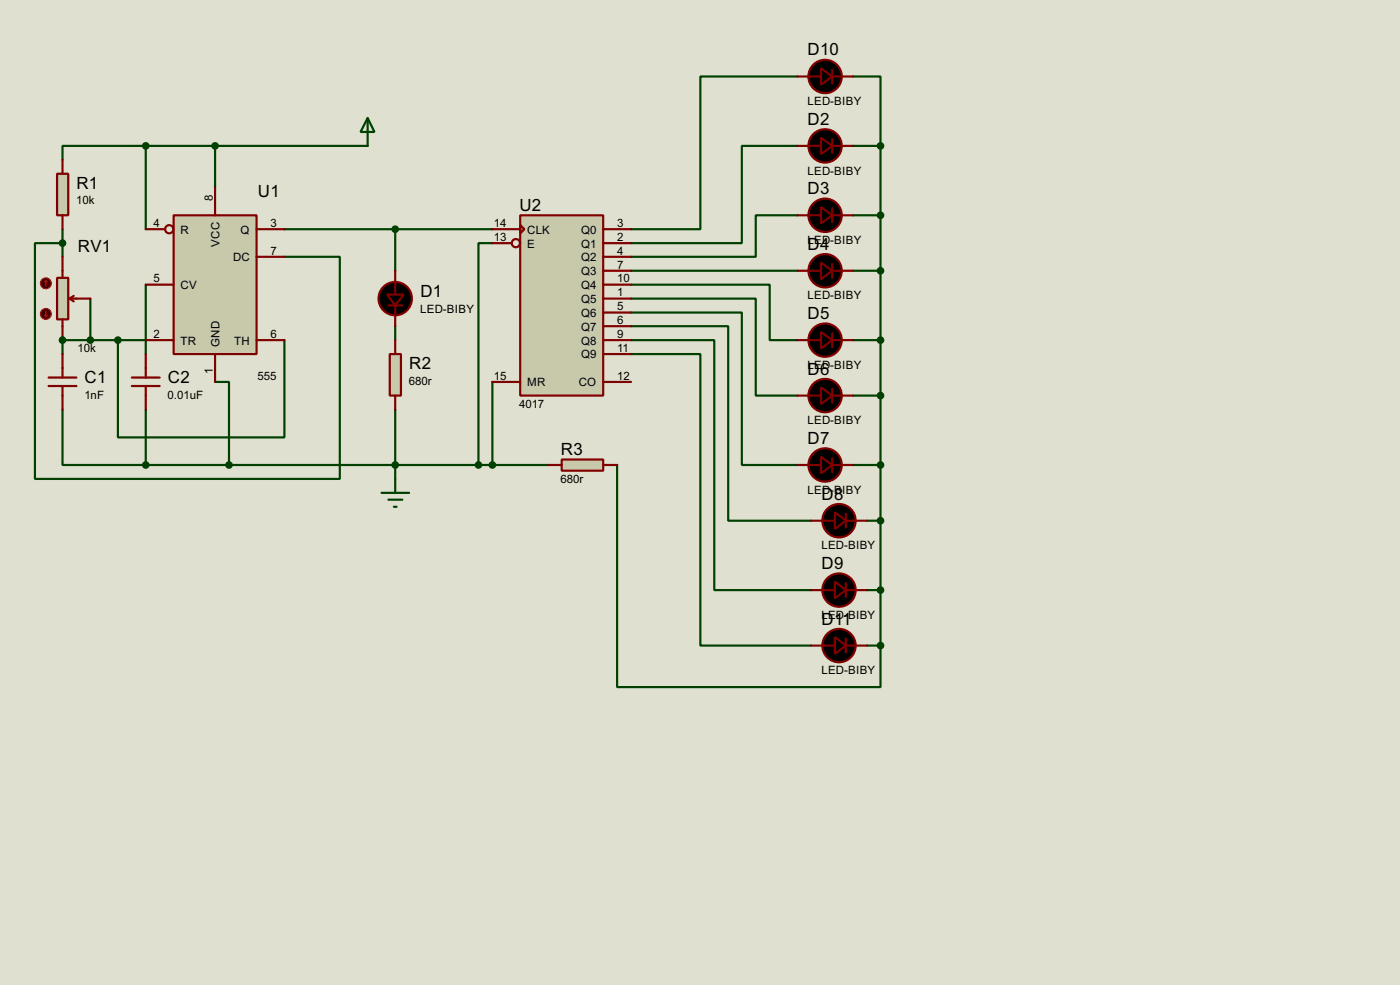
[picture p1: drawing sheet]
<svg xmlns="http://www.w3.org/2000/svg" width="256mm" height="180mm" viewBox="0 0 256 180" stroke-linecap="round" stroke-linejoin="round" font-family="sans-serif">
<path d="M0 0h256.5v180.3h-256.5z" fill="#e0e0d0"/>
<path d="M26.7 26.7h-15.2v2.6M26.7 26.7v15.3M26.7 26.7h40.7M39.4 26.7v7.6M16.6 54.7v7.6M26.7 52.1v12.7M11.5 62.3h15.2M21.6 62.3v17.8h30.5v-17.8" fill="none" stroke="#004000" stroke-width=".4"/>
<circle cx="11.5" cy="62.3" r=".2" fill="#004000"/>
<g fill="none" stroke="#004000" stroke-width=".4">
<path d="M146.1 14h-17.8v28h-12.7M156.3 14h5v12.7M146.1 26.7h-10.2v17.8h-20.3M146.1 39.4h-7.6v7.6h-22.9M156.3 39.4h5M156.3 26.7h5M161.3 26.7v91.5M11.5 44.5h-5.1v43.2h55.9v-40.7h-10.2M11.5 42v5M52.1 42h38.1M72.4 42v7.6M72.4 59.7v2.6"/>
<path d="M90.2 44.5h-2.5v40.6M115.6 52.1h25.4v10.2h5.1M115.6 54.7h22.9v17.7h7.6M115.6 57.2h20.3v27.9h10.2M115.6 59.7h17.8v35.6h15.2M115.6 49.6h30.5M156.3 49.6h5M11.5 75v10.1h15.2M11.5 62.3v2.5M26.7 75v10.1M39.4 69.9h2.6v15.2M72.4 75v12.7"/>
<path d="M90.2 69.9v15.2M115.6 62.3h15.3v45.7h17.7M115.6 64.8h12.7v53.4h20.3M156.3 72.4h5M156.3 62.3h5M26.7 85.1h73.7M113.1 85.1v40.7h48.2v-7.6M156.3 85.1h5M158.8 95.3h2.5M158.8 118.2h2.5M158.8 108h2.5"/>
</g>
<path d="M31.8 39.4h15.2v25.4h-15.2z" fill="#c8c8aa" stroke="#800000" stroke-width=".4"/>
<g fill="none" stroke="#800000" stroke-width=".4">
<path d="M39.4 34.3v5.1M26.7 42h3.6M26.7 52.1h5.1M47 42h5.1M47 47h5.1M26.7 62.3h5.1M39.4 64.8v5.1M47 62.3h5.1"/>
<circle cx="31" cy="42" r=".75"/>
</g>
<path d="M95.3 39.4h15.2v33h-15.2z" fill="#c8c8aa" stroke="#800000" stroke-width=".4"/>
<g fill="none" stroke="#800000" stroke-width=".4">
<path d="M90.2 42h5.1M90.2 44.5h3.6M95.3 41.2l.8 .8-.8 .7zM110.5 42h5.1M110.5 44.5h5.1M110.5 47h5.1M110.5 49.6h5.1M110.5 52.1h5.1M110.5 54.7h5.1M110.5 57.2h5.1M110.5 59.7h5.1M90.2 69.9h5.1"/>
<path d="M110.5 69.9h5.1M110.5 62.3h5.1M110.5 64.8h5.1"/>
<circle cx="94.5" cy="44.5" r=".75"/>
</g>
<path d="M10.5 50.9h2v7.6h-2z" fill="#c8c8aa" stroke="#800000" stroke-width=".4"/>
<path d="M11.5 47v3.9M11.5 58.5v3.8M12.8 54.7l.7 .5M12.8 54.7h3.8M13.5 54.2l-.7 .5" fill="none" stroke="#800000" stroke-width=".4"/>
<circle cx="8.4" cy="51.9" r="1" fill="#400000" stroke="#f00" stroke-width=".2"/>
<path d="M8.4 51.4l-.2 .2M8.4 51.4l.3 .2M8.4 51.4v1" fill="none" stroke="#f00" stroke-width=".2"/>
<circle cx="8.4" cy="57.5" r="1" fill="#400000" stroke="#f00" stroke-width=".2"/>
<path d="M8.2 57.7l.2 .3M8.4 57v1M8.7 57.7l-.3 .3" fill="none" stroke="#f00" stroke-width=".2"/>
<path d="M8.9 70.7h5.1M8.9 69.1h5.1M11.5 64.8v4.3M11.5 70.7v4.3" fill="none" stroke="#800000" stroke-width=".4"/>
<path d="M10.5 31.8h2v7.6h-2z" fill="#c8c8aa" stroke="#800000" stroke-width=".4"/>
<path d="M11.5 29.3v2.5M11.5 39.4v2.6M71.2 55.9h2.5M72.4 49.6v4.3M72.4 55.9v3.8M24.2 70.7h5.1M24.2 69.1h5.1M26.7 64.8v4.3M26.7 70.7v4.3" fill="none" stroke="#800000" stroke-width=".4"/>
<g fill="#004000" stroke="#004000" stroke-width=".4">
<circle cx="16.5" cy="62.3" r=".5"/>
<circle cx="26.7" cy="26.7" r=".5"/>
<circle cx="39.4" cy="26.7" r=".5"/>
<circle cx="21.6" cy="62.3" r=".5"/>
<circle cx="11.4" cy="62.3" r=".5"/>
<circle cx="72.4" cy="42" r=".5"/>
</g>
<path d="M67.4 21.6l1.2 2.6h-2.5zM67.4 21.6v5.1" fill="none" stroke="#004000" stroke-width=".4"/>
<g fill="#000" stroke="#800000" stroke-width=".4">
<path d="M70.9 53.9h3.1l-1.6 2z"/>
<circle cx="72.4" cy="54.7" r="3.1"/>
</g>
<path d="M71.4 64.8h2.1v7.6h-2.1z" fill="#c8c8aa" stroke="#800000" stroke-width=".4"/>
<g fill="none" stroke="#800000" stroke-width=".4">
<path d="M146.1 14h4.3M152.5 12.8v2.5M152.5 14h3.8M146.1 26.7h4.3M146.1 39.4h4.3M152.5 25.5v2.5M152.5 38.2v2.5M152.5 26.7h3.8M152.5 39.4h3.8M146.1 49.6h4.3M152.5 48.3v2.6M152.5 49.6h3.8"/>
<path d="M72.4 62.3v2.5M72.4 72.4v2.6M146.1 62.3h4.3M146.1 72.4h4.3M152.5 61v2.6M152.5 71.2v2.5M152.5 62.3h3.8M152.5 72.4h3.8M146.1 85.1h4.3M148.6 95.3h4.4M152.5 83.9v2.5M152.5 85.1h3.8"/>
<path d="M155 94v2.6M155 95.3h3.8M148.6 108h4.4M148.6 118.2h4.4M155 106.7v2.6M155 116.9v2.5M155 108h3.8M155 118.2h3.8"/>
</g>
<path d="M69.9 90.2h5.1M71.2 91.5h2.5M72.2 92.8h.5M72.4 87.7v2.5" fill="none" stroke="#004000" stroke-width=".4"/>
<circle cx="72.4" cy="85.1" r=".5" fill="#004000" stroke="#004000" stroke-width=".4"/>
<g fill="#000" stroke="#800000" stroke-width=".4">
<path d="M150.4 12.5l2.1 1.5-2.1 1.5zM150.4 25.2l2.1 1.5-2.1 1.5zM150.4 37.9l2.1 1.5-2.1 1.5zM150.4 48.1l2.1 1.5-2.1 1.5zM150.4 60.8l2.1 1.5-2.1 1.5zM150.4 70.9l2.1 1.5-2.1 1.6zM150.4 83.6l2.1 1.5-2.1 1.6zM153 93.8l2 1.5-2 1.5zM153 106.5l2 1.5-2 1.5zM153 116.6l2 1.6-2 1.5z"/>
<circle cx="151.1" cy="14" r="3.1"/>
<circle cx="151.1" cy="39.4" r="3.1"/>
<circle cx="151.1" cy="26.7" r="3.1"/>
<circle cx="151.1" cy="49.6" r="3.1"/>
<circle cx="151.1" cy="62.3" r="3.1"/>
<circle cx="151.1" cy="72.4" r="3.1"/>
<circle cx="151.1" cy="85.1" r="3.1"/>
<circle cx="153.7" cy="95.3" r="3.1"/>
<circle cx="153.7" cy="118.2" r="3.1"/>
<circle cx="153.7" cy="108" r="3.1"/>
</g>
<path d="M102.9 84.1h7.6v2.1h-7.6z" fill="#c8c8aa" stroke="#800000" stroke-width=".4"/>
<path d="M100.4 85.1h2.5M110.5 85.1h2.6" fill="none" stroke="#800000" stroke-width=".4"/>
<g fill="#004000" stroke="#004000" stroke-width=".4">
<circle cx="90.2" cy="85.1" r=".5"/>
<circle cx="161.3" cy="118.2" r=".5"/>
<circle cx="161.3" cy="108" r=".5"/>
<circle cx="161.3" cy="95.3" r=".5"/>
<circle cx="161.3" cy="85.1" r=".5"/>
<circle cx="161.3" cy="72.4" r=".5"/>
<circle cx="161.3" cy="62.3" r=".5"/>
<circle cx="161.3" cy="49.6" r=".5"/>
<circle cx="161.3" cy="39.4" r=".5"/>
<circle cx="161.3" cy="26.7" r=".5"/>
<circle cx="87.6" cy="85.1" r=".5"/>
<circle cx="26.7" cy="85.1" r=".5"/>
<circle cx="41.9" cy="85.1" r=".5"/>
<circle cx="11.4" cy="44.5" r=".5"/>
</g>
<g font-size="3.5">
<text x="148" y="10.2">D10</text>
<text x="148" y="22.9">D2</text>
<text x="14" y="34.5">R1</text>
<text x="148" y="35.6">D3</text>
<text x="47.3" y="36">U1</text>
<text x="95.2" y="38.6">U2</text>
<text x="14.3" y="46.2">RV1</text>
<text x="148" y="45.7">D4</text>
<text x="77" y="54.3">D1</text>
<text x="148" y="58.4">D5</text>
<text x="15.5" y="70.1">C1</text>
<text x="30.8" y="70.1">C2</text>
<text x="75" y="67.5">R2</text>
<text x="148" y="68.6">D6</text>
<text x="102.8" y="83.3">R3</text>
<text x="148" y="81.3">D7</text>
<text x="150.5" y="91.5">D8</text>
<text x="150.5" y="104.2">D9</text>
<text x="150.5" y="114.3">D11</text>
</g>
<g font-size="2.4">
<text x="147.9" y="19.2">LED-BIBY</text>
<text x="147.9" y="31.9">LED-BIBY</text>
<text x="14" y="37.4">10k</text>
<text x="28.1" y="41.6">4</text>
<text x="39" y="36.9" transform="rotate(-90 39 36.9)">8</text>
<text x="49.6" y="41.6">3</text>
<text x="90.5" y="41.6">14</text>
<text x="113.1" y="41.6">3</text>
<text x="33.1" y="42.7">R</text>
<text x="40.2" y="45.2" transform="rotate(-90 40.2 45.2)">VCC</text>
<text x="42.7" y="47.8">DC</text>
<text x="44.1" y="42.7">Q</text>
<text x="49.6" y="46.6">7</text>
<text x="90.5" y="44.1">13</text>
<text x="96.6" y="42.7">CLK</text>
<text x="96.6" y="45.3">E</text>
<text x="106.4" y="42.7">Q0</text>
<text x="106.4" y="45.3">Q1</text>
<text x="106.4" y="47.8">Q2</text>
<text x="113.1" y="44.1">2</text>
<text x="113.1" y="46.6">4</text>
<text x="147.9" y="44.6">LED-BIBY</text>
<text x="28.1" y="51.7">5</text>
<text x="33.1" y="52.9">CV</text>
<text x="106.4" y="50.4">Q3</text>
<text x="106.4" y="52.9">Q4</text>
<text x="113.1" y="49.2">7</text>
<text x="113.1" y="51.7">10</text>
<text x="77" y="57.2">LED-BIBY</text>
<text x="106.4" y="55.4">Q5</text>
<text x="106.4" y="58">Q6</text>
<text x="113.1" y="54.3">1</text>
<text x="113.1" y="56.8">5</text>
<text x="113.1" y="59.3">6</text>
<text x="147.9" y="54.8">LED-BIBY</text>
<text x="14.2" y="64.5">10k</text>
<text x="28.1" y="61.9">2</text>
<text x="33.1" y="63.1">TR</text>
<text x="40.2" y="63.5" transform="rotate(-90 40.2 63.5)">GND</text>
<text x="42.9" y="63.1">TH</text>
<text x="49.6" y="61.9">6</text>
<text x="106.4" y="60.5">Q7</text>
<text x="106.4" y="63.1">Q8</text>
<text x="106.4" y="65.6">Q9</text>
<text x="113.1" y="61.9">9</text>
<text x="113.1" y="64.4">11</text>
<text x="39" y="68.5" transform="rotate(-90 39 68.5)">1</text>
<text x="47.2" y="69.5">555</text>
<text x="74.9" y="70.4">680r</text>
<text x="90.5" y="69.5">15</text>
<text x="96.6" y="70.7">MR</text>
<text x="106" y="70.7">CO</text>
<text x="113.1" y="69.5">12</text>
<text x="147.9" y="67.5">LED-BIBY</text>
<text x="15.5" y="73">1nF</text>
<text x="30.7" y="73">0.01uF</text>
<text x="95.1" y="74.6">4017</text>
<text x="147.9" y="77.6">LED-BIBY</text>
<text x="102.7" y="88.4">680r</text>
<text x="147.9" y="90.4">LED-BIBY</text>
<text x="150.5" y="100.6">LED-BIBY</text>
<text x="150.5" y="113.3">LED-BIBY</text>
<text x="150.5" y="123.4">LED-BIBY</text>
</g>
</svg>
